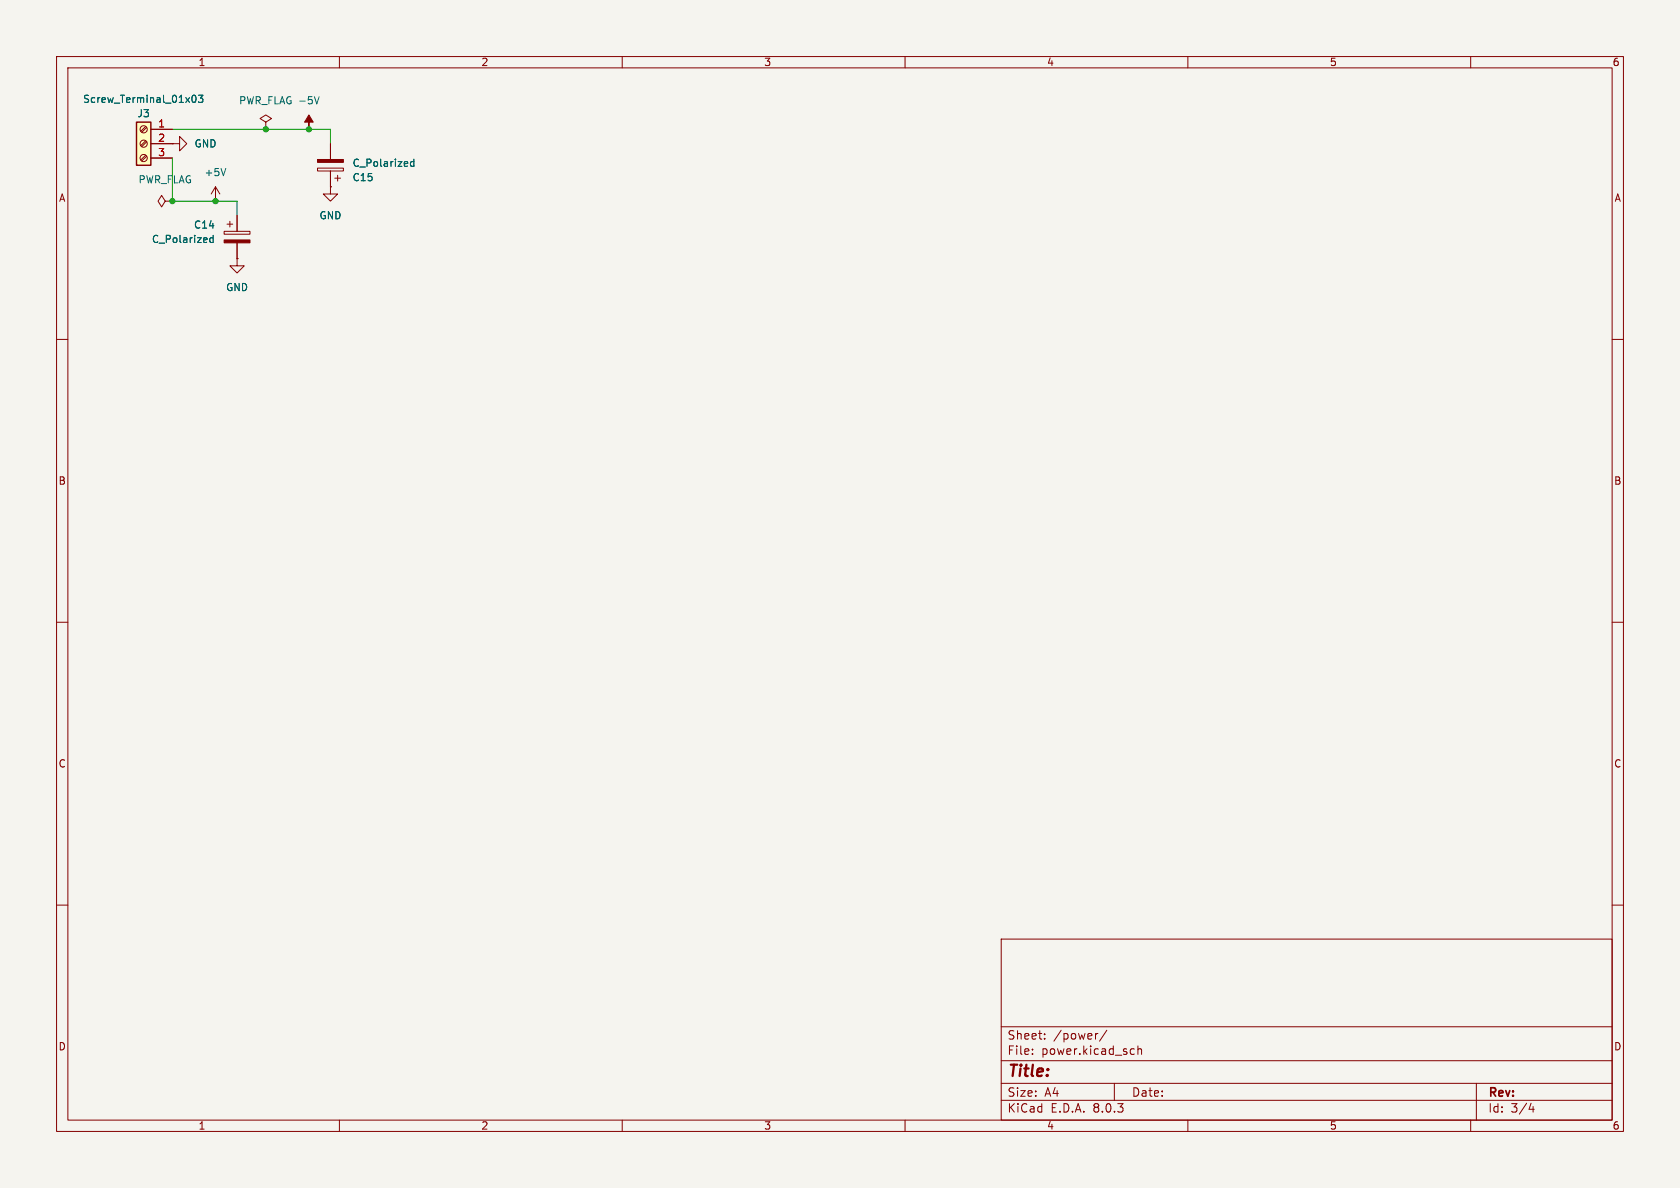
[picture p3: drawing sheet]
<svg xmlns="http://www.w3.org/2000/svg" width="297mm" height="210mm" viewBox="0 0 297 210" stroke-linecap="round" stroke-linejoin="round" font-family="sans-serif">
<path d="M0 0h297v210h-297z" fill="#f5f4ef" stroke="#f5f4ef" stroke-width=".18"/>
<g fill="none" stroke="#840000" stroke-width=".18">
<path d="M10 10h277v190h-277zM12 12h273v186h-273zM60 10v2M110 10v2M160 10v2M210 10v2M260 10v2M40.1 39.6h1M40.6 39.1v1M41.9 38.1v2.8M47 21.6l1-.6-1-.7-1 .7 1 .6v1.3M47 22.9h.1"/>
<path d="M54.6 22.9h.1M56.1 29.7h4.6v.5h-4.6zM58.4 33v1.3h1.3l-1.3 1.3-1.3-1.3h1.3M58.4 33h.1M58.4 25.4v2.8M58.4 30.2v2.8M59.2 31.5h1M59.7 31v1M10 60h2M39.6 40.9h4.6v.5h-4.6zM41.9 45.7v1.3h1.3l-1.3 1.3-1.3-1.3h1.3M41.9 45.7h.1"/>
<path d="M41.9 42.9v2.8M285 60h2M10 110h2M285 110h2M10 160h2M285 160h2M177 166h108v32h-108zM60 198v2M110 198v2M160 198v2M177 194.5h108M177 191.5h108"/>
<path d="M177 187.5h108M177 181.5h108M182.5 186.3v.1M182.5 185.5v.1M184.7 183.6v.1M184.7 182.8v.1M194.1 182.7l-.3 .1M195.7 182.1l-1.3 2M197 191.5v3M200.1 185.4l.4 .1M200.5 186.3l-.4 .1M201.2 185.5l.2-.1 .3 .1 .1 .9"/>
<path d="M201.2 184.9v1.5M210 198v2M260 198v2M261 191.5v6.5M270.7 195l-.4 1.1h.9M271 195.6v1"/>
</g>
<g fill="#840000" stroke="#840000" stroke-width=".18">
<path d="M39.6 42.4h4.6v.5h-4.6z"/>
<path d="M56.1 28.2h4.6v.5h-4.6z"/>
<path d="M54.6 20.3l.8 1.3h-.8v1.3v-1.3h-.8z"/>
</g>
<path d="M55.6 17.1l.4 1.3 .4-1.3M73.2 28.1v1.3M73.2 28.6h-.4l-.2 .2 .1 .5h.5M37.7 41.6v1.3M37.7 42.1l-.4-.1-.2 .3 .1 .5h.5" fill="none" stroke="#006464" stroke-width=".18"/>
<path d="M24.1 21.6h2.6v7.6h-2.6z" fill="#ffffc2"/>
<path d="M24.1 21.6h2.6v7.6h-2.6z" fill="none" stroke="#840000" stroke-width=".25"/>
<g fill="none" stroke="#840000" stroke-width=".18">
<path d="M25.8 27.4l-.9 .9M25.8 24.9l-.9 .8M25.8 22.4l-.9 .8M25.9 27.6l-.8 .8M25.9 25.1l-.8 .8M25.9 22.5l-.8 .9M26.7 22.9h3.8M26.7 25.4h3.8M26.7 27.9h3.8M29.2 35.6l-.6-1.1-.7 1.1 .7 1 .6-1h1.3M30.5 25.4h1.2v-1.3l1.3 1.3-1.3 1.3v-1.3M30.5 25.4h.1"/>
<path d="M30.5 35.6h.1M38.1 35.6h.1M38.1 33l-.8 1.3M38.1 33v2.6M38.1 33l.8 1.3M41.9 38.1v2.8M58.4 33h.1M58.4 25.4v2.8M58.4 30.2v2.8M41.9 45.7h.1M41.9 42.9v2.8"/>
<circle cx="25.4" cy="25.4" r=".63"/>
<circle cx="25.4" cy="27.9" r=".63"/>
<circle cx="25.4" cy="22.9" r=".63"/>
</g>
<path d="M34 17l.2-.2a.68 .68 0 0 1 .5 .7 .68 .68 0 0 1-.5 .6l-.2-.1-.1-.4zM35.1 16.8h.8l-.5 .5 .4 .1v.6l-.2 .1-.5-.1M39.9 29.8l-.4 1.3M73.2 28.1v1.3M73.2 28.6h-.4l-.2 .2 .1 .5h.5M37.7 41.6v1.3M37.7 42.1l-.4-.1-.2 .3 .1 .5h.5" fill="none" stroke="#006464" stroke-width=".18"/>
<path d="M30.5 27.9v7.7h11.4v2.5M30.5 22.9h27.9v2.5" fill="none" stroke="#009600" stroke-width=".18"/>
<g fill="#009600" stroke="#009600" stroke-width=".18">
<circle cx="30.5" cy="35.6" r=".46"/>
<circle cx="38.1" cy="35.6" r=".46"/>
<circle cx="47" cy="22.9" r=".46"/>
<circle cx="54.6" cy="22.9" r=".46"/>
</g>
<text font-size="2.8" fill="#840000" x="178" y="190.9">Title:</text>
<g font-size="2.1" fill="#840000">
<text x="178" y="184">Sheet:</text>
<text x="186.2" y="184">/power/</text>
<text x="178" y="186.7">File:</text>
<text x="184.1" y="186.7">power.kicad_sch</text>
<text x="178" y="196.9">KiCad</text>
<text x="178" y="194.1">Size:</text>
<text x="184.7" y="194.1">A4</text>
<text x="185.7" y="196.9">E.D.A.</text>
<text x="193.3" y="196.9">8.0.3</text>
<text x="200" y="194.1">Date:</text>
<text x="263" y="194.3">Rev:</text>
<text x="263" y="196.9">Id:</text>
<text x="267.1" y="196.9">3/4</text>
</g>
<g font-size="1.8" fill="#840000">
<text x="35" y="11.9">1</text>
<text x="85" y="11.9">2</text>
<text x="135" y="11.9">3</text>
<text x="185" y="11.9">4</text>
<text x="235" y="11.9">5</text>
<text x="285" y="11.9">6</text>
<text x="10.3" y="35.9">A</text>
<text x="285.3" y="35.9">A</text>
<text x="10.3" y="85.9">B</text>
<text x="285.3" y="85.9">B</text>
<text x="10.3" y="135.9">C</text>
<text x="285.3" y="135.9">C</text>
<text x="10.3" y="185.9">D</text>
<text x="285.3" y="185.9">D</text>
<text x="35" y="199.9">1</text>
<text x="85" y="199.9">2</text>
<text x="135" y="199.9">3</text>
<text x="185" y="199.9">4</text>
<text x="235" y="199.9">5</text>
<text x="285" y="199.9">6</text>
</g>
<g font-size="1.8" fill="#006464">
<text x="14.6" y="18.4">Screw_Terminal_01x03</text>
<text x="24.2" y="20.9">J3</text>
<text x="42.2" y="18.6">PWR_FLAG -5V</text>
<text x="34.3" y="26.3">GND</text>
<text x="62.2" y="29.7">C_Polarized</text>
<text x="24.4" y="32.6">PWR_FLAG</text>
<text x="36.1" y="31.3">+5V</text>
<text x="62.2" y="32.2">C15</text>
<text x="34.2" y="40.6">C14</text>
<text x="56.4" y="39">GND</text>
<text x="26.8" y="43.2">C_Polarized</text>
<text x="39.9" y="51.7">GND</text>
</g>
<g font-size="1.8" fill="#a90000">
<text x="27.9" y="22.6">1</text>
<text x="27.9" y="25.1">2</text>
<text x="27.9" y="27.7">3</text>
</g>
</svg>
